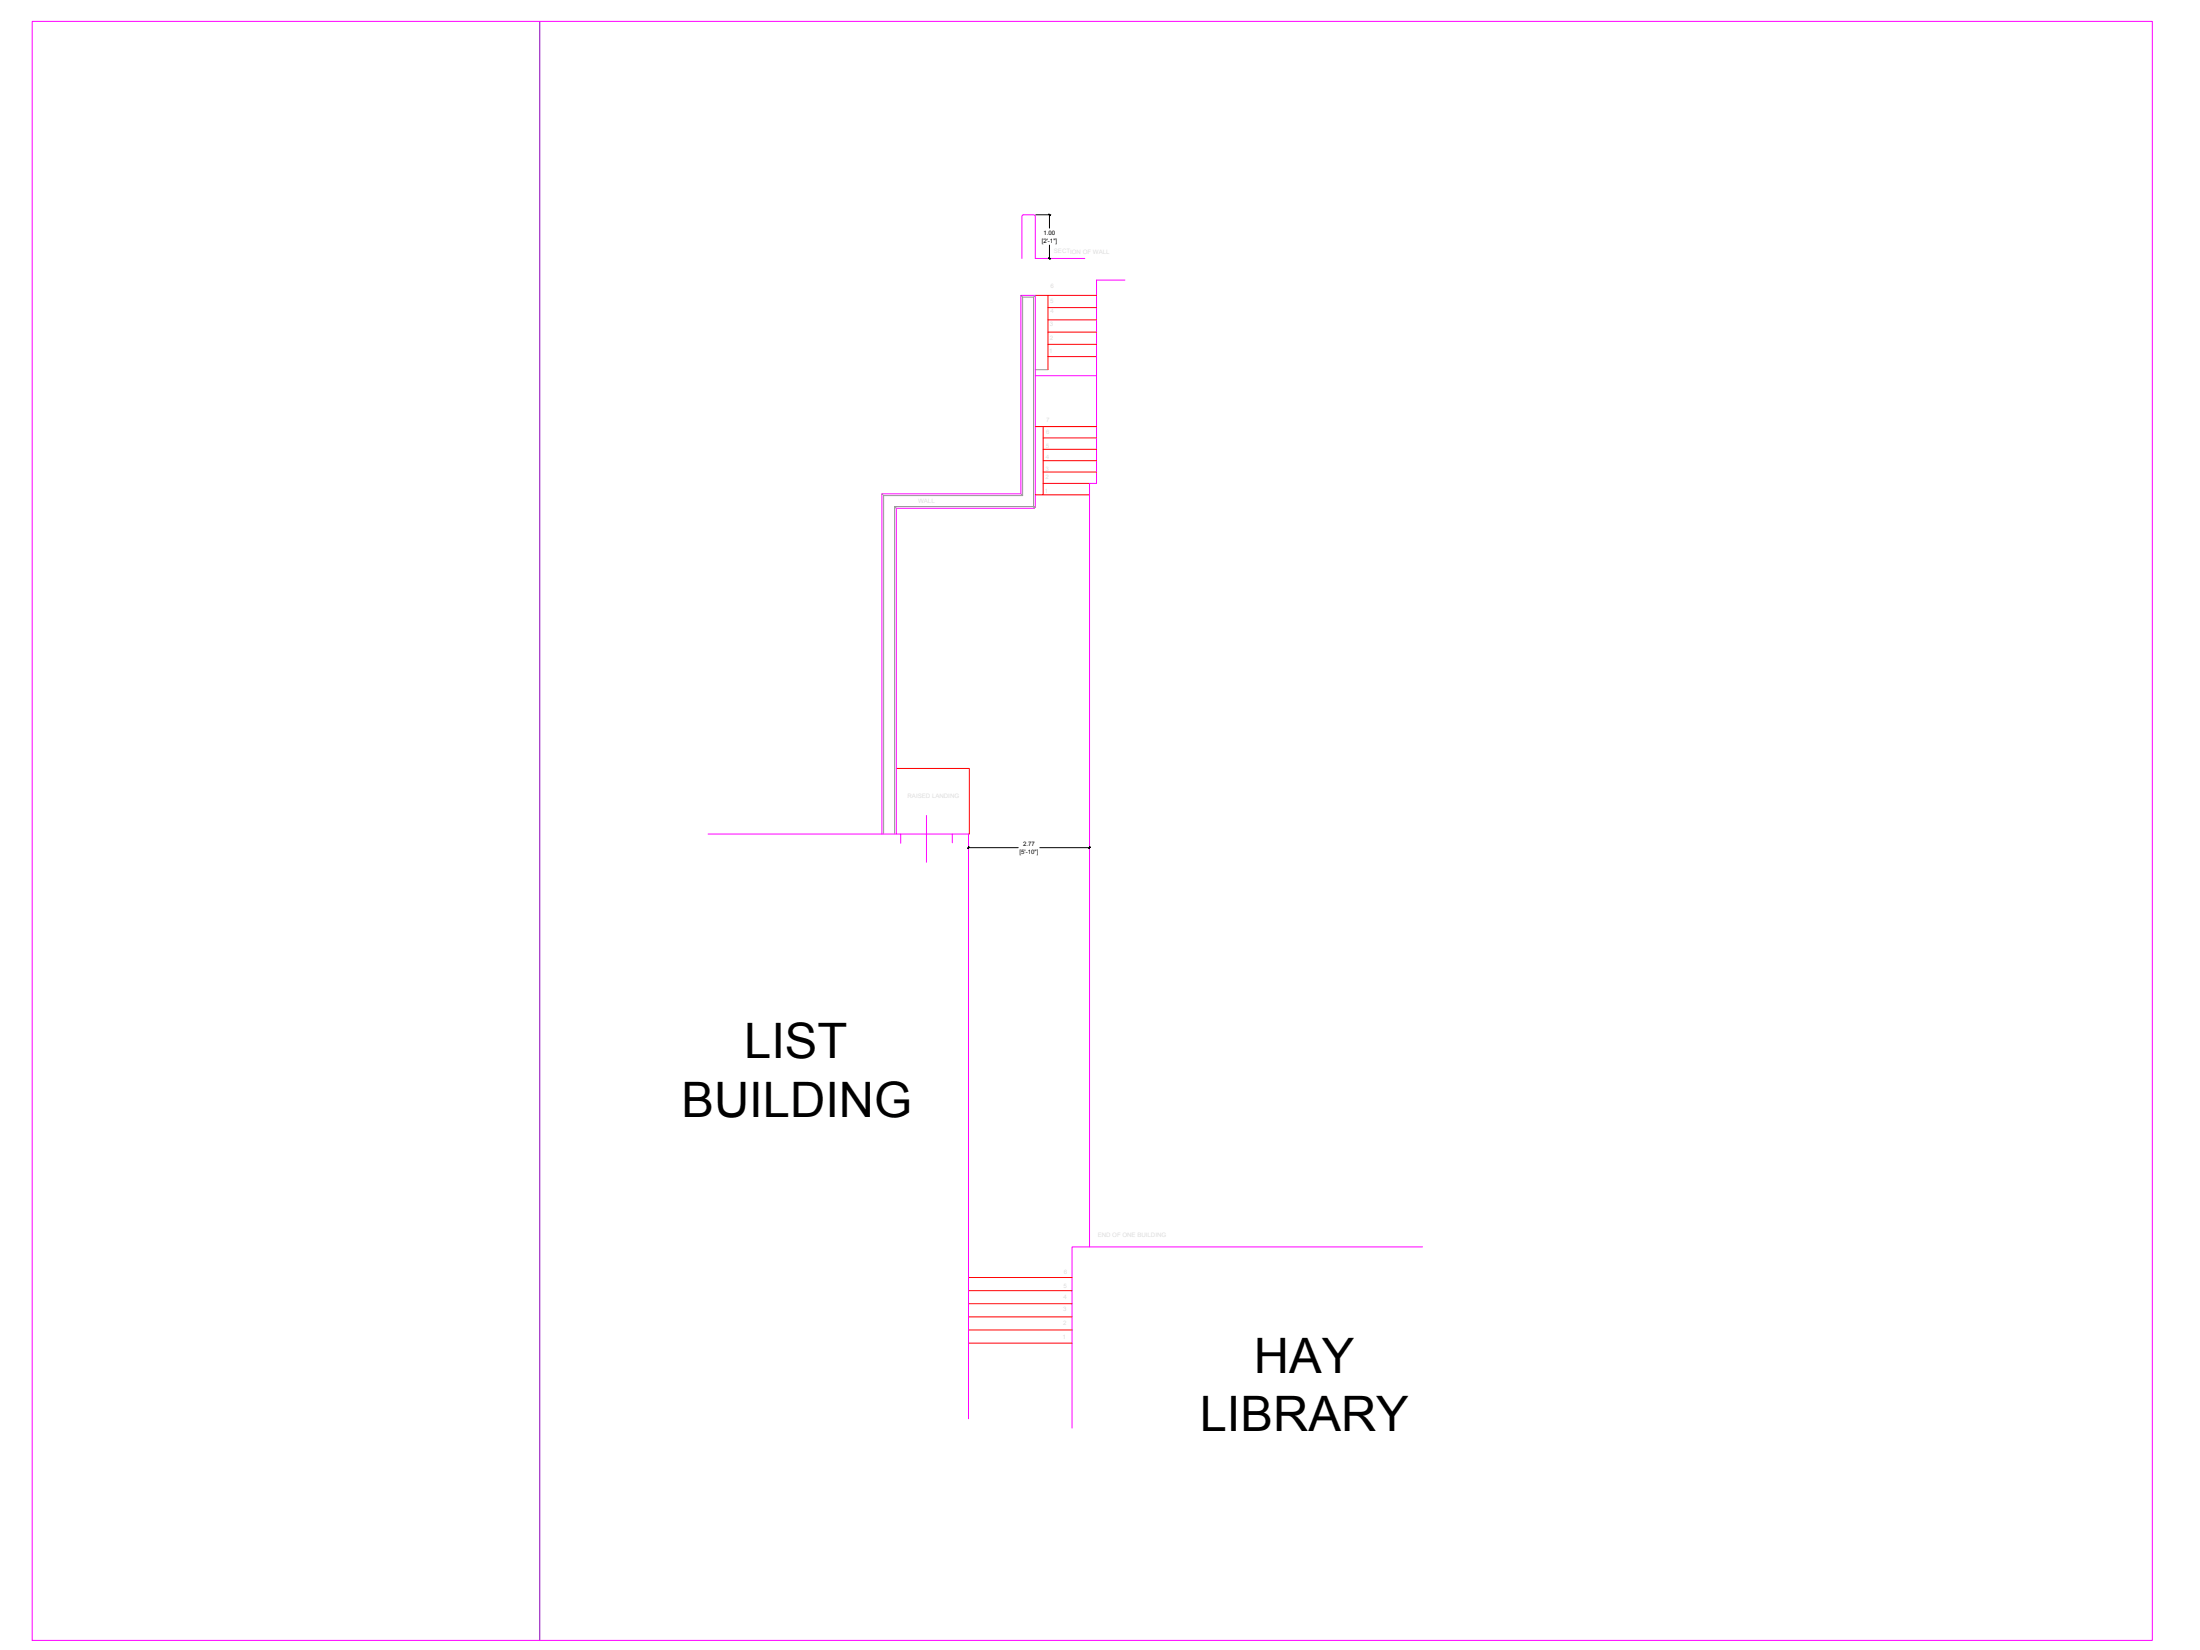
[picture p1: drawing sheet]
<svg xmlns="http://www.w3.org/2000/svg" width="1219mm" height="914mm" viewBox="0 0 1219 914" stroke-linecap="round" stroke-linejoin="round" font-family="sans-serif">
<!-- layer: HIDDEN -->
<path d="M299 12v897" fill="none" stroke="#8a00b8" stroke-width=".55"/>
<!-- layer: Edge -->
<g fill="none" stroke="#f00" stroke-width=".55">
<path d="M574 164h34M581 177h27M581 170h27M581 164v41M581 198h27M581 184h27M581 191h27M574 236h34M578 236v38h-4M578 243h30M578 249h30M578 255h30"/>
<path d="M578 262h30M578 268h26M578 274h26M497 426h40v36M537 708h57M537 715h57M537 723h57M537 730h57M537 737h57M537 744h57"/>
</g>
<!-- layer: Poche -->
<path d="M18 12h1175v897h-1175zM566 143v-23l1-1h6l1 1v23h27M623 155h-15v113h-4v423M574 208h34M513 452v26M392 462h105M489 462v-188h77v-110h8v117l-1 1h-76v180h2v5M499 462h29v5M528 462h9v324M788 691h-194v100" fill="none" stroke="#f0f" stroke-width=".55"/>
<!-- layer: Hatch and Paving -->
<path d="M566 164l1 1h6l1-1M567 165v110M573 165v116h-77l1 1M574 205h7M489 274l1 1M490 275v187M490 275h77M566 274l1 1M496 281v181M574 281h-1v1" fill="none" stroke="#989898" stroke-width=".55"/>
<!-- layer: Text -->
<path d="M574 119h8M582 119v7M582 136v7M581 143h1M537 469v1M537 470h27M576 470h28M604 469v1" fill="none" stroke="#000" stroke-width=".55"/>
<!-- layer: 0 -->
<g fill="#000" stroke="#000" stroke-width=".55">
<path d="M581 119h1zM581 119h1z"/>
<path d="M581 143l1 1zM581 143l1 1z"/>
<path d="M537 469l-1 1zM537 469l-1 1z"/>
<path d="M603 470l1-1zM604 469l-1 1z"/>
</g>
<g font-size="27.1">
<text x="412" y="586">LIST</text>
<text x="378" y="619">BUILDING</text>
<text x="695" y="761">HAY</text>
<text x="665" y="793">LIBRARY</text>
</g>
<g font-size="3.4">
<text x="578" y="130">1.00</text>
<text x="577" y="135">[2'-1&quot;]</text>
<text x="565" y="473">[5'-10&quot;]</text>
<text x="567" y="469">2.77</text>
</g>
<g font-size="3.4" fill="#dcdcdc">
<text x="582" y="174" transform="rotate(1 582 174)">4</text>
<text x="582" y="181" transform="rotate(1 582 181)">3</text>
<text x="581" y="196" transform="rotate(1 581 196)">1</text>
<text x="580" y="248" transform="rotate(1 580 248)">5</text>
<text x="579" y="261" transform="rotate(1 579 261)">3</text>
</g>
</svg>
